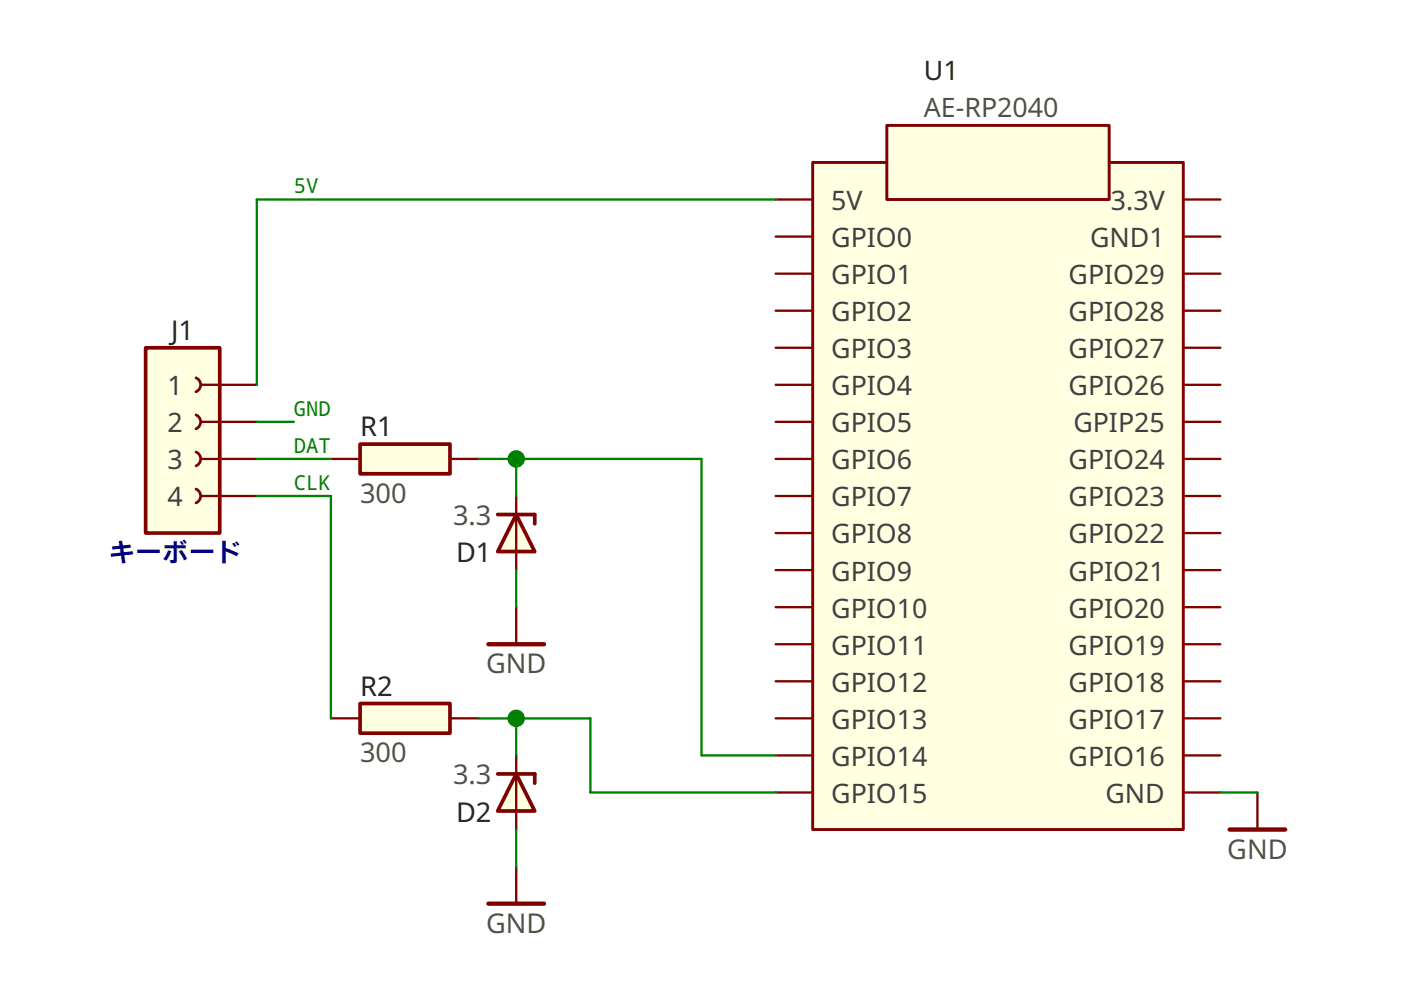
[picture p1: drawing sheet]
<svg xmlns="http://www.w3.org/2000/svg" width="297mm" height="210mm" viewBox="0 0 297 210" stroke-linecap="round" stroke-linejoin="round" font-family="sans-serif">
<path d="M103.6 136.6h11.7" fill="none" stroke="#800000" stroke-width=".93"/>
<path d="M109.4 128.7v7.9" fill="none" stroke="#800000" stroke-width=".49"/>
<path d="M76.3 94.2h19.1v6.2h-19.1z" fill-rule="evenodd" fill="#ffffe1" stroke="#800000" stroke-width=".79"/>
<path d="M70.2 97.3h6.1M95.4 97.3h6.2M266.6 168v7.9" fill="none" stroke="#800000" stroke-width=".49"/>
<path d="M260.7 175.9h11.8" fill="none" stroke="#800000" stroke-width=".93"/>
<g fill="#ffffe1" stroke="#800000" stroke-width=".79">
<path d="M109.4 164.1l4 7.9h-7.9z"/>
<path d="M105.5 164.1h7.9z"/>
<path d="M113.4 164.1v2z"/>
</g>
<path d="M109.4 160.2v15.7" fill="none" stroke="#800000" stroke-width=".49"/>
<g fill="#ffffe1" stroke="#800000" stroke-width=".79">
<path d="M109.4 109.1l4 7.8h-7.9z"/>
<path d="M105.5 109.1h7.9z"/>
<path d="M113.4 109.1v2z"/>
</g>
<path d="M109.4 105.2v15.7" fill="none" stroke="#800000" stroke-width=".49"/>
<path d="M30.9 73.7h15.7v39.3h-15.7z" fill-rule="evenodd" fill="#ffffe1" stroke="#800000" stroke-width=".77"/>
<path d="M41.6 80.1a1.59 1.59 0 0 1 .9 1.5 1.59 1.59 0 0 1-.9 1.5M41.6 88a1.59 1.59 0 0 1 .9 1.4 1.59 1.59 0 0 1-.9 1.5M41.6 95.8a1.59 1.59 0 0 1 .9 1.5 1.59 1.59 0 0 1-.9 1.5M41.6 103.7a1.59 1.59 0 0 1 .9 1.5 1.59 1.59 0 0 1-.9 1.4" fill="none" stroke="#800000" stroke-width=".58"/>
<path d="M42.7 89.4h11.7M42.7 97.3h11.7M42.7 81.6h11.7M42.7 105.2h11.7M109.4 183.7v7.9" fill="none" stroke="#800000" stroke-width=".49"/>
<path d="M103.6 191.6h11.7" fill="none" stroke="#800000" stroke-width=".93"/>
<path d="M76.3 149.2h19.1v6.3h-19.1z" fill-rule="evenodd" fill="#ffffe1" stroke="#800000" stroke-width=".79"/>
<path d="M70.2 152.3h6.1M95.4 152.3h6.2" fill="none" stroke="#800000" stroke-width=".49"/>
<g fill="#ffffe1" stroke="#800000" stroke-width=".62">
<path d="M172.3 34.4h78.6v141.5h-78.6z" fill-rule="evenodd"/>
<path d="M188 26.6h47.2v15.7h-47.2z" fill-rule="evenodd"/>
</g>
<g fill="none" stroke="#800000" stroke-width=".49">
<path d="M164.4 58h7.9M164.4 42.3h7.9M164.4 50.2h7.9M250.9 58h7.8M250.9 42.3h7.8M250.9 50.2h7.8M164.4 73.7h7.9M164.4 65.9h7.9M250.9 73.7h7.8M250.9 65.9h7.8M164.4 89.4h7.9M164.4 81.6h7.9"/>
<path d="M164.4 97.3h7.9M250.9 89.4h7.8M250.9 81.6h7.8M250.9 97.3h7.8M164.4 113h7.9M164.4 105.2h7.9M250.9 113h7.8M250.9 105.2h7.8M164.4 136.6h7.9M164.4 120.9h7.9M164.4 128.7h7.9M250.9 136.6h7.8"/>
<path d="M250.9 120.9h7.8M250.9 128.7h7.8M164.4 152.3h7.9M164.4 144.4h7.9M250.9 152.3h7.8M250.9 144.4h7.8M164.4 160.2h7.9M164.4 168h7.9M250.9 160.2h7.8M250.9 168h7.8"/>
</g>
<path d="M164.4 42.3h-110v39.3M54.4 89.4h7.9M54.4 97.3h15.8M101.6 97.3h47.1v62.9h15.7M109.4 97.3v7.9M54.4 105.2h15.8v47.1M109.4 120.9v7.8M101.6 152.3h23.6v15.7h39.2M109.4 152.3v7.9M109.4 175.9v7.8M258.7 168h7.9" fill="none" stroke="#008000" stroke-width=".49"/>
<g fill="#008000">
<circle cx="109.4" cy="152.3" r="1.86"/>
<circle cx="109.4" cy="97.3" r="1.86"/>
</g>
<g font-size="5.8" fill="#202020">
<text x="36.3" y="72">J1</text>
<text x="76.3" y="92.5">R1</text>
<text x="96.7" y="119.2">D1</text>
<text x="76.3" y="147.5">R2</text>
<text x="96.7" y="174.2">D2</text>
</g>
<g font-size="5.8" fill="#505050">
<text x="76.3" y="106.6">300</text>
<text x="96.1" y="111.3">3.3</text>
<text x="103.1" y="142.8">GND</text>
<text x="76.3" y="161.6">300</text>
<text x="96.1" y="166.3">3.3</text>
<text x="260.2" y="182">GND</text>
<text x="103.1" y="197.8">GND</text>
</g>
<text font-size="5.7" fill="#202020" x="195.9" y="17.1">U1</text>
<text font-size="5.7" fill="#505050" x="195.9" y="24.8">AE-RP2040</text>
<g font-size="5.7" fill="#404040">
<text x="176.2" y="44.5">5V</text>
<text x="235.5" y="44.5">3.3V</text>
<text x="176.2" y="52.4">GPIO0</text>
<text x="231.1" y="52.4">GND1</text>
<text x="176.2" y="60.2">GPIO1</text>
<text x="226.6" y="60.2">GPIO29</text>
<text x="176.2" y="68.1">GPIO2</text>
<text x="226.6" y="68.1">GPIO28</text>
<text x="176.2" y="75.9">GPIO3</text>
<text x="226.6" y="75.9">GPIO27</text>
<text x="35.5" y="83.8">1</text>
<text x="176.2" y="83.8">GPIO4</text>
<text x="226.6" y="83.8">GPIO26</text>
<text x="35.5" y="91.7">2</text>
<text x="176.2" y="91.7">GPIO5</text>
<text x="227.6" y="91.7">GPIP25</text>
<text x="35.5" y="99.5">3</text>
<text x="176.2" y="99.5">GPIO6</text>
<text x="226.6" y="99.5">GPIO24</text>
<text x="35.5" y="107.4">4</text>
<text x="176.2" y="107.4">GPIO7</text>
<text x="226.6" y="107.4">GPIO23</text>
<text x="176.2" y="115.2">GPIO8</text>
<text x="226.6" y="115.2">GPIO22</text>
<text x="176.2" y="123.1">GPIO9</text>
<text x="226.6" y="123.1">GPIO21</text>
<text x="176.2" y="130.9">GPIO10</text>
<text x="226.6" y="130.9">GPIO20</text>
<text x="176.2" y="138.8">GPIO11</text>
<text x="226.6" y="138.8">GPIO19</text>
<text x="176.2" y="146.7">GPIO12</text>
<text x="226.6" y="146.7">GPIO18</text>
<text x="176.2" y="154.5">GPIO13</text>
<text x="226.6" y="154.5">GPIO17</text>
<text x="176.2" y="162.4">GPIO14</text>
<text x="226.6" y="162.4">GPIO16</text>
<text x="176.2" y="170.2">GPIO15</text>
<text x="234.4" y="170.2">GND</text>
</g>
<text font-size="5.7" fill="#000080" x="23" y="119.2">キーボード</text>
<g font-size="4.4" fill="#008000">
<text x="62.3" y="41">5V</text>
<text x="62.3" y="88.2">GND</text>
<text x="62.3" y="96">DAT</text>
<text x="62.3" y="103.9">CLK</text>
</g>
</svg>
